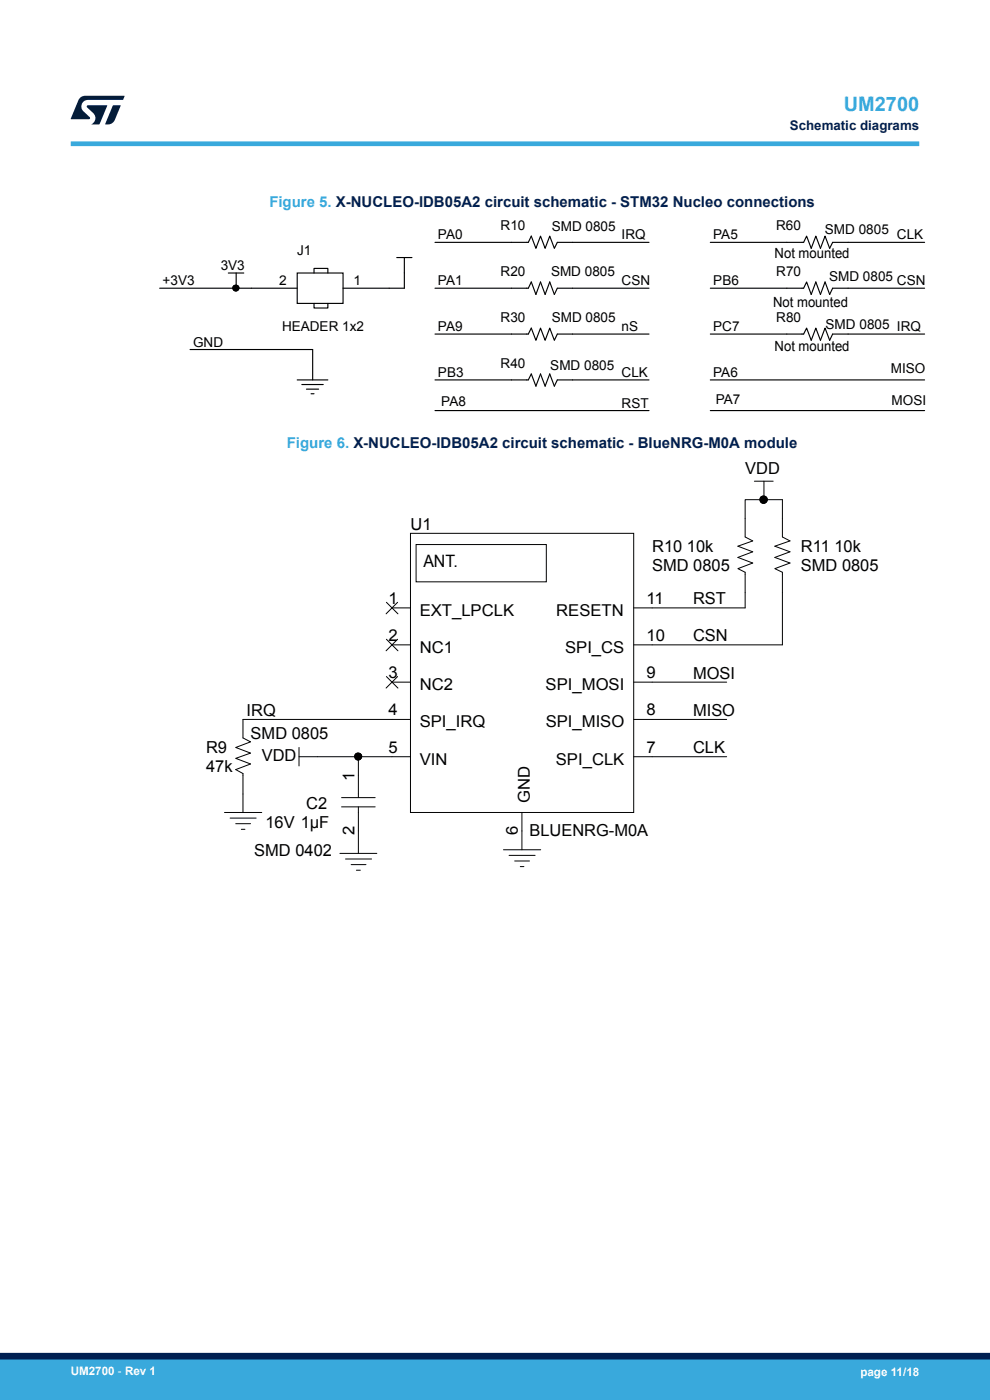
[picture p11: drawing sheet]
<svg xmlns="http://www.w3.org/2000/svg" width="210mm" height="297mm" viewBox="0 0 210 297" stroke-linecap="round" stroke-linejoin="round" font-family="sans-serif">
<g fill="none" stroke="#000" stroke-width=".24">
<path d="M48.4 57.9h3.3M50.1 57.9v3.2M63 57.9h9.8v6.5h-9.8zM66.6 57.9v-1h2.9v1M84.2 54.6h3.2M85.8 54.6v6.5h-13M92.3 51.4h19.8l.6-1.3 1 2.6 1-2.6 .9 2.6 1-2.6 1 2.6 .6-1.3h19.5M150.7 51.4h19.8l.6-1.3 1 2.6 1-2.6 .9 2.6 1-2.6 1 2.6 .6-1.3h19.5M33.9 61.1h29.1M40.3 74.2h26v6.4M66.6 64.4v.9h2.9v-.9M92.3 70.9h19.8l.6-1.3 1 2.6 1-2.6 .9 2.6 1-2.6 1 2.6 .6-1.3h19.5"/>
<path d="M92.3 61.1h19.8l.6-1.3 1 2.7 1-2.7 .9 2.7 1-2.7 1 2.7 .6-1.4h19.5M150.7 61.1h19.8l.6-1.3 1 2.7 1-2.7 .9 2.7 1-2.7 1 2.7 .6-1.4h19.5M150.7 70.9h19.8l.6-1.3 1 2.6 1-2.6 .9 2.6 1-2.6 1 2.6 .6-1.3h19.5M63 80.6h6.5M64 81.6h4.6M65 82.6h2.6M66 83.5h.6M92.3 87.1h45.4M92.3 80.6h19.8l.6-1.3 1 2.6 1-2.6 .9 2.6 1-2.6 1 2.6 .6-1.3h19.5M150.7 80.6h45.4M150.7 87.1h45.4"/>
<circle cx="50" cy="61.1" r=".63"/>
</g>
<g fill="#000">
<circle cx="50" cy="61.1" r=".63"/>
<circle cx="162" cy="106" r=".78"/>
<circle cx="76" cy="160.5" r=".74"/>
</g>
<g fill="none" stroke="#000" stroke-width=".21">
<path d="M87.1 113.1h47.3v59.3h-47.3zM88.3 115.5h27.6v7.9h-27.6zM160 102.1h4M162 102.1v3.9M162 106h4v7.9l1.6 .9-3.2 1.1 3.2 1.2-3.2 1.2 3.2 1.1-3.2 1.2 1.6 .8v15.4h-31.6M162 106h-3.9v7.9l1.6 .9-3.2 1.1 3.2 1.2-3.2 1.2 3.2 1.1-3.2 1.2 1.6 .8v7.6h-23.7M82 127.8l2.4 2.4M82 135.6l2.4 2.5M83.2 129h3.9M83.2 136.8h3.9M84.3 127.8l-2.4 2.4M84.3 135.6l-2.4 2.5"/>
<path d="M63.4 158.6v3.9M82 143.5l2.4 2.5M83.2 144.7h3.9M84.3 143.5l-2.4 2.5M87.1 152.6h-35.6v3.9l1.6 .9-3.1 1.2 3.1 1.2-3.1 1.1 3.1 1.2-3.1 1.2 1.5 .8v8.3M134.4 144.7h19.7M134.4 152.6h19.7M47.6 172.4h7.9M48.8 173.6h5.5M50 174.7h3.1M51.2 175.9h.8M63.4 160.5h23.7"/>
<path d="M72.5 171.2h7.1M72.5 169.2h7.1M76 160.5v8.7M76 171.2v9.8M110.7 172.4v7.9M134.4 160.5h19.7M72.1 181h7.8M73.3 182.2h5.5M74.5 183.4h3.1M75.6 184.6h.8M106.8 180.3h7.9M108 181.5h5.5"/>
<path d="M109.2 182.7h3.1M110.4 183.8h.7"/>
<circle cx="162" cy="106" r=".78"/>
<circle cx="76" cy="160.5" r=".74"/>
</g>
<path d="M15 30.5h180" fill="none" stroke="#39a9dc" stroke-width="1"/>
<g fill="#001e41">
<path d="M17.1 20.7l.9-.4 8.4 .1-.3 .8h-7.4a1.4 1.4 0 0 0-1.3 .8 1.4 1.4 0 0 0 .2 1.5l1.4 1.3v.4l-4 .1 1.6-4.1z"/>
<path d="M24 22.4h1.6l-1.3 3.1a1.54 1.54 0 0 1-1.4 .9l-.6-.1z"/>
<path d="M18.5 22.4h4.2l-1.6 4h-1.7a1.48 1.48 0 0 0 .4-2.4l-1.3-1.2z"/>
</g>
<g fill="#39a9dc">
<path d="M0 288.4h210v8.6h-210z" fill-rule="evenodd"/>
<path d="M-.1 288.4h210.2v4.4h-210.2z" fill-rule="evenodd"/>
</g>
<path d="M0 287.7h210" fill="none" stroke="#002052" stroke-width="1.4"/>
<text font-size="4.2" fill="#39a9dc" x="179" y="23.5">UM2700</text>
<text font-size="3.6" x="89.8" y="120.2">ANT.</text>
<g font-size="3.5">
<text x="158.1" y="100.5">VDD</text>
<text x="87.1" y="112.4">U1</text>
<text x="138.3" y="117.1">R10 10k</text>
<text x="169.9" y="117.1">R11 10k</text>
<text x="138.3" y="121.1">SMD 0805</text>
<text x="169.9" y="121.1">SMD 0805</text>
<text x="82.4" y="128.1">1</text>
<text x="89" y="130.6">EXT_LPCLK</text>
<text x="118" y="130.6">RESETN</text>
<text x="137.1" y="128.1">11</text>
<text x="147" y="128.2">RST</text>
<text x="82.4" y="136">2</text>
<text x="137.2" y="136">10</text>
<text x="147" y="136">CSN</text>
<text x="82.4" y="143.9">3</text>
<text x="89" y="138.5">NC1</text>
<text x="119.9" y="138.5">SPI_CS</text>
<text x="137.1" y="143.9">9</text>
<text x="147" y="143.9">MOSI</text>
<text x="89" y="146.4">NC2</text>
<text x="115.7" y="146.4">SPI_MOSI</text>
<text x="52.3" y="151.9">IRQ</text>
<text x="82.4" y="151.8">4</text>
<text x="89" y="154.3">SPI_IRQ</text>
<text x="115.7" y="154.3">SPI_MISO</text>
<text x="137.1" y="151.8">8</text>
<text x="147" y="151.9">MISO</text>
<text x="43.7" y="159.8">R9</text>
<text x="53.2" y="156.7">SMD 0805</text>
<text x="55.5" y="161.4">VDD</text>
<text x="82.4" y="159.7">5</text>
<text x="137.2" y="159.7">7</text>
<text x="147" y="159.8">CLK</text>
<text x="43.7" y="163.8">47k</text>
<text x="75.2" y="165.7" transform="rotate(-90 75.2 165.7)">1</text>
<text x="89" y="162.2">VIN</text>
<text x="117.9" y="162.2">SPI_CLK</text>
<text x="65" y="171.7">C2</text>
<text x="112.4" y="170.4" transform="rotate(-90 112.4 170.4)">GND</text>
<text x="56.3" y="175.6">16V 1µF</text>
<text x="75.2" y="177.1" transform="rotate(-90 75.2 177.1)">2</text>
<text x="109.9" y="177.1" transform="rotate(-90 109.9 177.1)">6</text>
<text x="112.3" y="177.4">BLUENRG-M0A</text>
<text x="53.9" y="181.5">SMD 0402</text>
</g>
<g font-size="3.2" fill="#39a9dc">
<text x="57.1" y="43.8">Figure 5. X-NUCLEO-IDB05A2 circuit schematic - STM32 Nucleo connections</text>
<text x="60.8" y="95">Figure 6. X-NUCLEO-IDB05A2 circuit schematic - BlueNRG-M0A module</text>
</g>
<g font-size="3">
<text x="164.3" y="54.8">Not mounted</text>
<text x="164" y="65.1">Not mounted</text>
<text x="164.3" y="74.4">Not mounted</text>
</g>
<g font-size="2.9">
<text x="92.9" y="50.8">PA0</text>
<text x="106.2" y="48.9">R10</text>
<text x="117" y="49">SMD 0805</text>
<text x="131.9" y="50.8">IRQ</text>
<text x="151.3" y="50.8">PA5</text>
<text x="164.7" y="48.9">R60</text>
<text x="175" y="49.7">SMD 0805</text>
<text x="190.3" y="50.8">CLK</text>
<text x="46.8" y="57.3">3V3</text>
<text x="63" y="54.1">J1</text>
<text x="106.2" y="58.6">R20</text>
<text x="116.9" y="58.6">SMD 0805</text>
<text x="164.7" y="58.6">R70</text>
<text x="175.9" y="59.7">SMD 0805</text>
<text x="34.5" y="60.5">+3V3</text>
<text x="92.9" y="60.5">PA1</text>
<text x="131.9" y="60.5">CSN</text>
<text x="151.3" y="60.5">PB6</text>
<text x="190.3" y="60.5">CSN</text>
<text x="59.8" y="70.3">HEADER 1x2</text>
<text x="92.9" y="70.2">PA9</text>
<text x="106.2" y="68.3">R30</text>
<text x="117" y="68.4">SMD 0805</text>
<text x="131.9" y="70.2">nS</text>
<text x="151.3" y="70.2">PC7</text>
<text x="164.7" y="68.3">R80</text>
<text x="175.1" y="69.8">SMD 0805 IRQ</text>
<text x="41" y="73.5">GND</text>
<text x="92.9" y="80">PB3</text>
<text x="106.2" y="78.1">R40</text>
<text x="116.7" y="78.5">SMD 0805</text>
<text x="131.9" y="80">CLK</text>
<text x="151.3" y="80">PA6</text>
<text x="188.9" y="79.1">MISO</text>
<text x="93.6" y="86.1">PA8</text>
<text x="131.9" y="86.5">RST</text>
<text x="151.9" y="85.8">PA7</text>
<text x="189.1" y="86">MOSI</text>
</g>
<text font-size="2.8" fill="#002052" x="167.5" y="27.5">Schematic diagrams</text>
<g font-size="2.8">
<text x="59.2" y="60.5">2</text>
<text x="75" y="60.5">1</text>
</g>
<g font-size="2.5" fill="#fff">
<text x="15" y="291.6">UM2700 - Rev 1</text>
<text x="182.5" y="291.9">page 11/18</text>
</g>
</svg>
